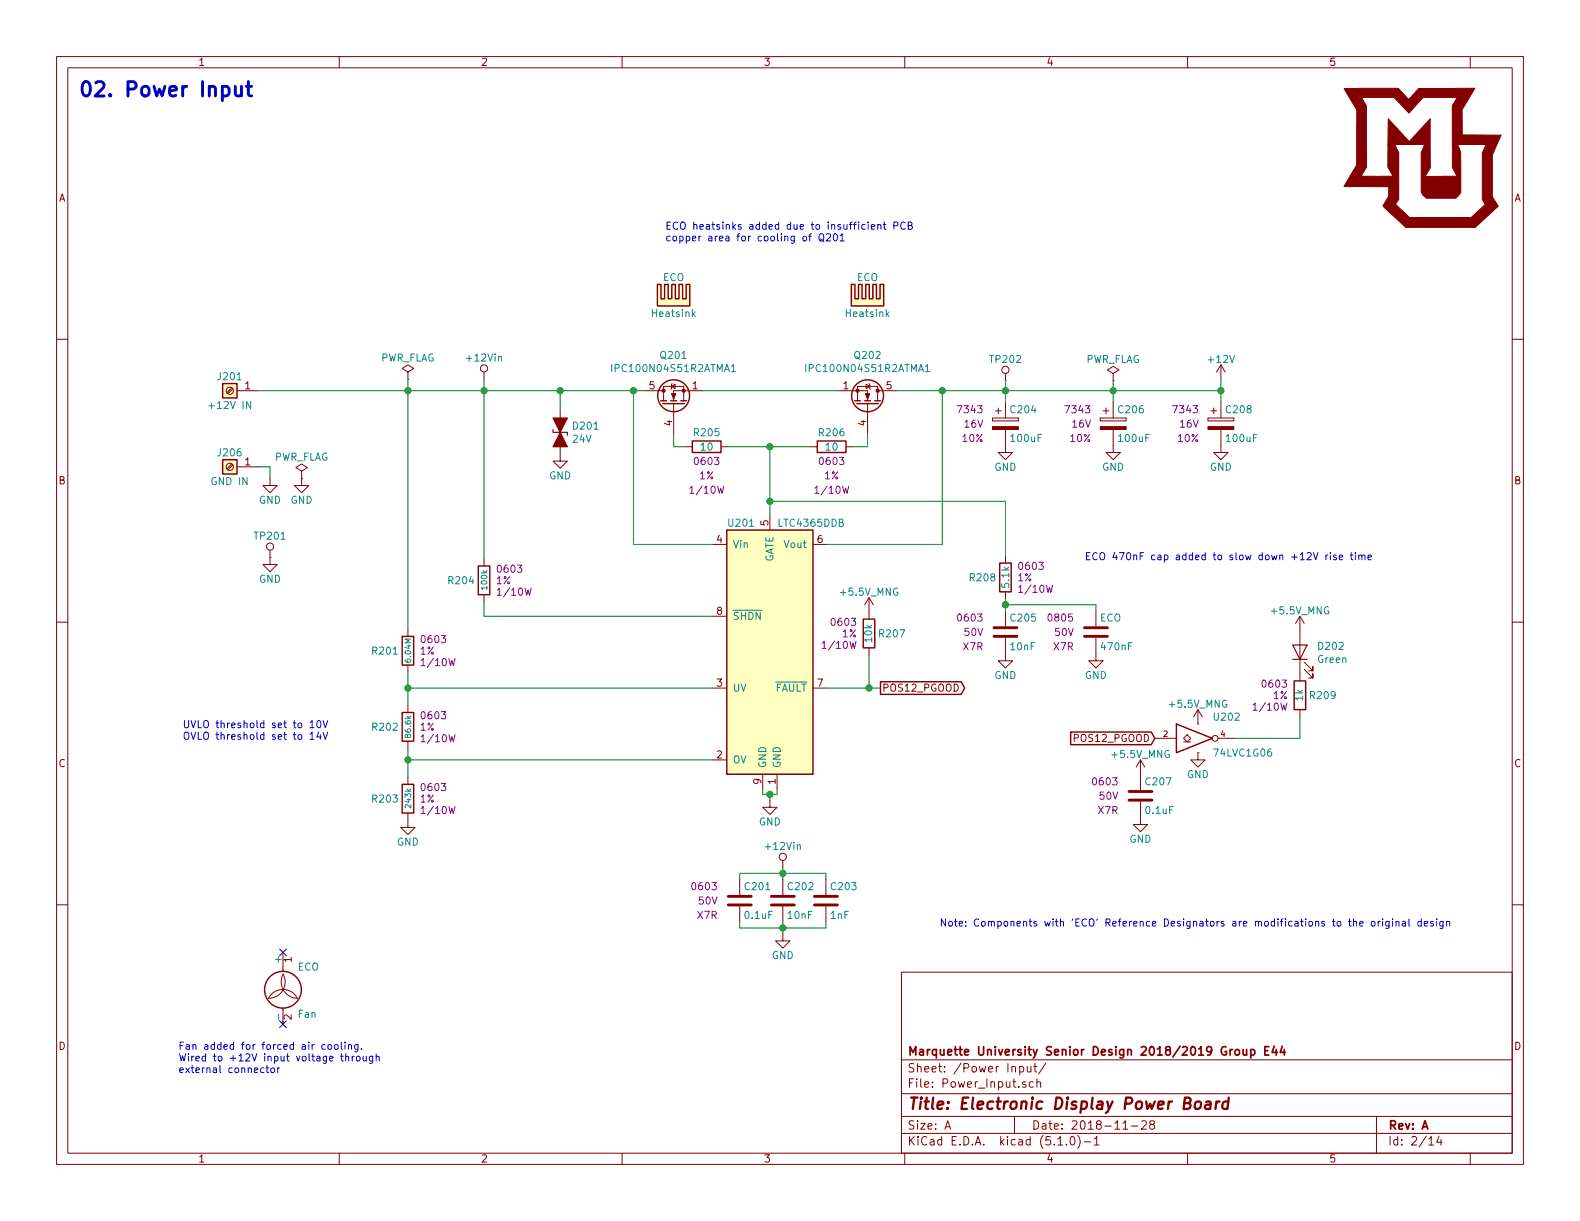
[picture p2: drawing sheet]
EESchema Schematic File Version 4
LIBS:LTC7851_Demo-cache
EELAYER 29 0
EELAYER END
$Descr A 11000 8500
encoding utf-8
Sheet 2 14
Title "Electronic Display Power Board"
Date "2018-11-28"
Rev "A"
Comp "Marquette University Senior Design 2018/2019 Group E44"
Comment1 ""
Comment2 ""
Comment3 ""
Comment4 ""
$EndDescr
$Comp
L power:GND #PWR0207
U 1 1
P 5360 5570
F 0 "#PWR0207" H 5360 5320 50  0001 C CNN
F 1 "GND" H 5360 5420 50  0000 C CNN
F 2 "" H 5360 5570 50  0001 C CNN
F 3 "" H 5360 5570 50  0001 C CNN
	1    5360 5570
	1    0    0    -1  
$EndComp
Wire Wire Line
	5360 5570 5360 5530
Wire Wire Line
	5360 5530 5310 5530
Wire Wire Line
	5310 5530 5310 5490
Wire Wire Line
	5360 5530 5410 5530
Wire Wire Line
	5410 5530 5410 5490
Connection ~ 5360 5530
$Comp
L LED_Display_Local_Library:R_Custom R?
U 1 1
P 2840 4530
AR Path="/5BB2595E/5BB576E9" Ref="R?"  Part="1" 
AR Path="/5BAAE0FA/5BB576E9" Ref="R?"  Part="1" 
AR Path="/5BB86F23/5BB576E9" Ref="R201"  Part="1" 
F 0 "R201" H 2780 4530 50  0000 R CNN
F 1 "6.04M" V 2840 4530 40  0000 C CNN
F 2 "Resistors_SMD:R_0603" H 2840 4530 50  0001 C CNN
F 3 "" H 2840 4530 50  0001 C CNN
F 4 "541-6.04MHCT-ND" H 3140 4930 60  0001 C CNN "Digi-Key PN"
F 5 "0603" H 2920 4610 50  0000 L CNN "display_footprint"
F 6 "1%" H 2920 4530 50  0000 L CNN "Tolerance"
F 7 "1/10W" H 2920 4450 50  0000 L CNN "Wattage"
	1    2840 4530
	1    0    0    -1  
$EndComp
$Comp
L LED_Display_Local_Library:C_Custom C?
U 1 1
P 5150 6270
AR Path="/5BAAE16C/5BB576FA" Ref="C?"  Part="1" 
AR Path="/5BB181D8/5BB576FA" Ref="C?"  Part="1" 
AR Path="/5BB2595E/5BB576FA" Ref="C?"  Part="1" 
AR Path="/5BAAE0FA/5BB576FA" Ref="C?"  Part="1" 
AR Path="/5BB86F23/5BB576FA" Ref="C201"  Part="1" 
F 0 "C201" H 5175 6370 50  0000 L CNN
F 1 "0.1uF" H 5175 6170 50  0000 L CNN
F 2 "Capacitors_SMD:C_0603" H 5188 6120 50  0001 C CNN
F 3 "" H 5175 6370 50  0001 C CNN
F 4 "0603" H 5000 6370 50  0000 R CNN "display_footprint"
F 5 "50V" H 5000 6270 50  0000 R CNN "Voltage"
F 6 "X7R" H 5000 6170 50  0000 R CNN "Dielectric"
F 7 "490-4779-1-ND" H 5575 6770 60  0001 C CNN "Digi-Key PN"
	1    5150 6270
	1    0    0    -1  
$EndComp
$Comp
L LED_Display_Local_Library:C_Custom C?
U 1 1
P 5450 6270
AR Path="/5BAAE16C/5BB57705" Ref="C?"  Part="1" 
AR Path="/5BB181D8/5BB57705" Ref="C?"  Part="1" 
AR Path="/5BB2595E/5BB57705" Ref="C?"  Part="1" 
AR Path="/5BAAE0FA/5BB57705" Ref="C?"  Part="1" 
AR Path="/5BB86F23/5BB57705" Ref="C202"  Part="1" 
F 0 "C202" H 5475 6370 50  0000 L CNN
F 1 "10nF" H 5475 6170 50  0000 L CNN
F 2 "Capacitors_SMD:C_0603" H 5488 6120 50  0001 C CNN
F 3 "" H 5475 6370 50  0001 C CNN
F 4 "0603" H 5300 6370 50  0001 R CNN "display_footprint"
F 5 "50V" H 5300 6270 50  0001 R CNN "Voltage"
F 6 "X7R" H 5300 6170 50  0001 R CNN "Dielectric"
F 7 "1276-1921-1-ND" H 5875 6770 60  0001 C CNN "Digi-Key PN"
	1    5450 6270
	1    0    0    -1  
$EndComp
$Comp
L LED_Display_Local_Library:C_Custom C?
U 1 1
P 5750 6270
AR Path="/5BAAE16C/5BB57710" Ref="C?"  Part="1" 
AR Path="/5BB181D8/5BB57710" Ref="C?"  Part="1" 
AR Path="/5BB2595E/5BB57710" Ref="C?"  Part="1" 
AR Path="/5BAAE0FA/5BB57710" Ref="C?"  Part="1" 
AR Path="/5BB86F23/5BB57710" Ref="C203"  Part="1" 
F 0 "C203" H 5775 6370 50  0000 L CNN
F 1 "1nF" H 5775 6170 50  0000 L CNN
F 2 "Capacitors_SMD:C_0603" H 5788 6120 50  0001 C CNN
F 3 "" H 5775 6370 50  0001 C CNN
F 4 "0603" H 5600 6370 50  0001 R CNN "display_footprint"
F 5 "50V" H 5600 6270 50  0001 R CNN "Voltage"
F 6 "X7R" H 5600 6170 50  0001 R CNN "Dielectric"
F 7 "311-1080-1-ND" H 6175 6770 60  0001 C CNN "Digi-Key PN"
	1    5750 6270
	1    0    0    -1  
$EndComp
Wire Wire Line
	5450 6500 5450 6460
Wire Wire Line
	5450 6460 5150 6460
Wire Wire Line
	5150 6460 5150 6420
Connection ~ 5450 6460
Wire Wire Line
	5450 6460 5450 6420
Wire Wire Line
	5450 6460 5750 6460
Wire Wire Line
	5750 6460 5750 6420
Wire Wire Line
	5450 6040 5450 6080
Wire Wire Line
	5150 6120 5150 6080
Wire Wire Line
	5150 6080 5450 6080
Wire Wire Line
	5750 6080 5750 6120
Connection ~ 5450 6080
Wire Wire Line
	5450 6080 5450 6120
Wire Wire Line
	5450 6080 5750 6080
$Comp
L LED_Display_Local_Library:R_Custom R?
U 1 1
P 2840 5060
AR Path="/5BB2595E/5BB57974" Ref="R?"  Part="1" 
AR Path="/5BAAE0FA/5BB57974" Ref="R?"  Part="1" 
AR Path="/5BB86F23/5BB57974" Ref="R202"  Part="1" 
F 0 "R202" H 2780 5060 50  0000 R CNN
F 1 "86.6k" V 2840 5060 40  0000 C CNN
F 2 "Resistors_SMD:R_0603" H 2840 5060 50  0001 C CNN
F 3 "" H 2840 5060 50  0001 C CNN
F 4 "311-86.6KHRCT-ND" H 3140 5460 60  0001 C CNN "Digi-Key PN"
F 5 "0603" H 2920 5140 50  0000 L CNN "display_footprint"
F 6 "1%" H 2920 5060 50  0000 L CNN "Tolerance"
F 7 "1/10W" H 2920 4980 50  0000 L CNN "Wattage"
	1    2840 5060
	1    0    0    -1  
$EndComp
$Comp
L LED_Display_Local_Library:R_Custom R?
U 1 1
P 2840 5560
AR Path="/5BB2595E/5BB579AE" Ref="R?"  Part="1" 
AR Path="/5BAAE0FA/5BB579AE" Ref="R?"  Part="1" 
AR Path="/5BB86F23/5BB579AE" Ref="R203"  Part="1" 
F 0 "R203" H 2780 5560 50  0000 R CNN
F 1 "243k" V 2840 5560 40  0000 C CNN
F 2 "Resistors_SMD:R_0603" H 2840 5560 50  0001 C CNN
F 3 "" H 2840 5560 50  0001 C CNN
F 4 "541-243KHCT-ND" H 3140 5960 60  0001 C CNN "Digi-Key PN"
F 5 "0603" H 2920 5640 50  0000 L CNN "display_footprint"
F 6 "1%" H 2920 5560 50  0000 L CNN "Tolerance"
F 7 "1/10W" H 2920 5480 50  0000 L CNN "Wattage"
	1    2840 5560
	1    0    0    -1  
$EndComp
$Comp
L power:GND #PWR0204
U 1 1
P 2840 5710
F 0 "#PWR0204" H 2840 5460 50  0001 C CNN
F 1 "GND" H 2840 5560 50  0000 C CNN
F 2 "" H 2840 5710 50  0001 C CNN
F 3 "" H 2840 5710 50  0001 C CNN
	1    2840 5710
	1    0    0    -1  
$EndComp
Wire Wire Line
	2840 5290 2840 5210
Wire Wire Line
	2840 5290 2840 5410
Connection ~ 2840 5290
Wire Wire Line
	2840 4790 2840 4680
Wire Wire Line
	2840 4790 2840 4910
Connection ~ 2840 4790
$Comp
L LED_Display_Local_Library:R_Custom R?
U 1 1
P 3370 4040
AR Path="/5BB2595E/5BB590A5" Ref="R?"  Part="1" 
AR Path="/5BAAE0FA/5BB590A5" Ref="R?"  Part="1" 
AR Path="/5BB86F23/5BB590A5" Ref="R204"  Part="1" 
F 0 "R204" H 3310 4040 50  0000 R CNN
F 1 "100k" V 3370 4040 40  0000 C CNN
F 2 "Resistors_SMD:R_0603" H 3370 4040 50  0001 C CNN
F 3 "" H 3370 4040 50  0001 C CNN
F 4 "P100KHCT-ND" H 3670 4440 60  0001 C CNN "Digi-Key PN"
F 5 "0603" H 3450 4120 50  0000 L CNN "display_footprint"
F 6 "1%" H 3450 4040 50  0000 L CNN "Tolerance"
F 7 "1/10W" H 3450 3960 50  0000 L CNN "Wattage"
	1    3370 4040
	1    0    0    -1  
$EndComp
Wire Wire Line
	3370 4290 3370 4190
Wire Wire Line
	4890 2720 5840 2720
$Comp
L LED_Display_Local_Library:R_Custom R205
U 1 1
P 4920 3110
F 0 "R205" V 4820 3110 50  0000 C CNN
F 1 "10" V 4920 3110 50  0000 C CNN
F 2 "Resistors_SMD:R_0603" H 4920 3110 50  0001 C CNN
F 3 "" H 4920 3110 50  0001 C CNN
F 4 "YAG3351CT-ND" H 5220 3510 60  0001 C CNN "Digi-Key PN"
F 5 "0603" V 5020 3110 50  0000 C CNN "display_footprint"
F 6 "1%" V 5120 3110 50  0000 C CNN "Tolerance"
F 7 "1/10W" V 5220 3110 50  0000 C CNN "Wattage"
	1    4920 3110
	0    1    1    0   
$EndComp
$Comp
L LED_Display_Local_Library:R_Custom R206
U 1 1
P 5790 3110
F 0 "R206" V 5690 3110 50  0000 C CNN
F 1 "10" V 5790 3110 50  0000 C CNN
F 2 "Resistors_SMD:R_0603" H 5790 3110 50  0001 C CNN
F 3 "" H 5790 3110 50  0001 C CNN
F 4 "YAG3351CT-ND" H 6090 3510 60  0001 C CNN "Digi-Key PN"
F 5 "0603" V 5890 3110 50  0000 C CNN "display_footprint"
F 6 "1%" V 5990 3110 50  0000 C CNN "Tolerance"
F 7 "1/10W" V 6090 3110 50  0000 C CNN "Wattage"
	1    5790 3110
	0    1    1    0   
$EndComp
Wire Wire Line
	4770 3110 4690 3110
Wire Wire Line
	4690 3110 4690 3020
Wire Wire Line
	6040 3020 6040 3110
Wire Wire Line
	6040 3110 5940 3110
$Comp
L LED_Display_Local_Library:R_Custom R?
U 1 1
P 7000 4020
AR Path="/5BB2595E/5BB5D0CA" Ref="R?"  Part="1" 
AR Path="/5BAAE0FA/5BB5D0CA" Ref="R?"  Part="1" 
AR Path="/5BB86F23/5BB5D0CA" Ref="R208"  Part="1" 
F 0 "R208" H 6940 4020 50  0000 R CNN
F 1 "5.1k" V 7000 4020 50  0000 C CNN
F 2 "Resistors_SMD:R_0603" H 7000 4020 50  0001 C CNN
F 3 "" H 7000 4020 50  0001 C CNN
F 4 "RMCF0603FT5K10CT-ND" H 7300 4420 60  0001 C CNN "Digi-Key PN"
F 5 "0603" H 7080 4100 50  0000 L CNN "display_footprint"
F 6 "1%" H 7080 4020 50  0000 L CNN "Tolerance"
F 7 "1/10W" H 7080 3940 50  0000 L CNN "Wattage"
	1    7000 4020
	1    0    0    -1  
$EndComp
$Comp
L power:GND #PWR0212
U 1 1
P 7000 4550
F 0 "#PWR0212" H 7000 4300 50  0001 C CNN
F 1 "GND" H 7000 4400 50  0000 C CNN
F 2 "" H 7000 4550 50  0001 C CNN
F 3 "" H 7000 4550 50  0001 C CNN
	1    7000 4550
	1    0    0    -1  
$EndComp
Wire Wire Line
	5360 3590 5360 3490
Wire Wire Line
	5360 3110 5070 3110
Wire Wire Line
	5360 3110 5640 3110
Connection ~ 5360 3110
Connection ~ 5360 3490
Wire Wire Line
	5360 3490 5360 3110
$Comp
L power:GND #PWR0209
U 1 1
P 5450 6500
F 0 "#PWR0209" H 5450 6250 50  0001 C CNN
F 1 "GND" H 5450 6350 50  0000 C CNN
F 2 "" H 5450 6500 50  0001 C CNN
F 3 "" H 5450 6500 50  0001 C CNN
	1    5450 6500
	1    0    0    -1  
$EndComp
Wire Wire Line
	3370 3890 3370 2720
Wire Wire Line
	2840 2720 3370 2720
Wire Wire Line
	2840 2720 2840 4380
Connection ~ 3370 2720
$Comp
L LED_Display_Local_Library:LTC4365DDB U201
U 1 1
P 5360 4540
F 0 "U201" H 5060 5440 50  0000 L CNN
F 1 "LTC4365DDB" H 5410 5440 50  0000 L CNN
F 2 "Housings_DFN_QFN:DFN-8-1EP_2x3mm_Pitch0.5mm" H 5360 4540 50  0001 C CNN
F 3 "http://cds.linear.com/docs/en/datasheet/4365fa.pdf" H 5360 4790 50  0001 C CNN
F 4 "LTC4365IDDB#TRMPBFCT-ND" H 5360 4540 50  0001 C CNN "Digi-Key PN"
	1    5360 4540
	1    0    0    -1  
$EndComp
Wire Wire Line
	4960 3790 4410 3790
Wire Wire Line
	4410 3790 4410 2720
Wire Wire Line
	4410 2720 4490 2720
Connection ~ 2840 2720
$Comp
L LED_Display_Local_Library:+12Vin #PWR0205
U 1 1
P 3370 2640
F 0 "#PWR0205" H 3370 2490 50  0001 C CNN
F 1 "+12Vin" H 3370 2790 50  0000 C CNN
F 2 "" H 3370 2640 50  0000 C CNN
F 3 "" H 3370 2640 50  0000 C CNN
	1    3370 2640
	1    0    0    -1  
$EndComp
Wire Wire Line
	3370 2640 3370 2720
$Comp
L LED_Display_Local_Library:+12Vin #PWR0208
U 1 1
P 5450 6040
F 0 "#PWR0208" H 5450 5890 50  0001 C CNN
F 1 "+12Vin" H 5450 6190 50  0000 C CNN
F 2 "" H 5450 6040 50  0000 C CNN
F 3 "" H 5450 6040 50  0000 C CNN
	1    5450 6040
	1    0    0    -1  
$EndComp
$Comp
L power:GND #PWR0201
U 1 1
P 1880 3330
F 0 "#PWR0201" H 1880 3080 50  0001 C CNN
F 1 "GND" H 1880 3180 50  0000 C CNN
F 2 "" H 1880 3330 50  0001 C CNN
F 3 "" H 1880 3330 50  0001 C CNN
	1    1880 3330
	1    0    0    -1  
$EndComp
Wire Wire Line
	1880 3330 1880 3250
Wire Wire Line
	1880 3250 1800 3250
Wire Wire Line
	5760 3790 6560 3790
Wire Wire Line
	6560 3790 6560 2720
Wire Wire Line
	6560 2720 6240 2720
$Comp
L LED_Display_Local_Library:CP_Tant_Custom C204
U 1 1
P 7000 2950
F 0 "C204" H 7025 3050 50  0000 L CNN
F 1 "100uF" H 7025 2850 50  0000 L CNN
F 2 "Capacitors_Tantalum_SMD:CP_Tantalum_Case-X_EIA-7343-43_Reflow" H 7038 2800 50  0001 C CNN
F 3 "" H 7025 3050 50  0001 C CNN
F 4 "718-1102-1-ND" H 7000 2950 50  0001 C CNN "Digi-Key PN"
F 5 "7343" H 6850 3050 50  0000 R CNN "display_footprint"
F 6 "16V" H 6850 2950 50  0000 R CNN "Voltage"
F 7 "10%" H 6850 2850 50  0000 R CNN "Tolerance"
	1    7000 2950
	1    0    0    -1  
$EndComp
$Comp
L power:GND #PWR0211
U 1 1
P 7000 3100
F 0 "#PWR0211" H 7000 2850 50  0001 C CNN
F 1 "GND" H 7000 2950 50  0000 C CNN
F 2 "" H 7000 3100 50  0001 C CNN
F 3 "" H 7000 3100 50  0001 C CNN
	1    7000 3100
	1    0    0    -1  
$EndComp
Wire Wire Line
	7000 2800 7000 2720
Wire Wire Line
	7000 2720 6560 2720
Connection ~ 6560 2720
$Comp
L LED_Display_Local_Library:CP_Tant_Custom C206
U 1 1
P 7750 2950
F 0 "C206" H 7775 3050 50  0000 L CNN
F 1 "100uF" H 7775 2850 50  0000 L CNN
F 2 "Capacitors_Tantalum_SMD:CP_Tantalum_Case-X_EIA-7343-43_Reflow" H 7788 2800 50  0001 C CNN
F 3 "" H 7775 3050 50  0001 C CNN
F 4 "718-1102-1-ND" H 7750 2950 50  0001 C CNN "Digi-Key PN"
F 5 "7343" H 7600 3050 50  0000 R CNN "display_footprint"
F 6 "16V" H 7600 2950 50  0000 R CNN "Voltage"
F 7 "10%" H 7600 2850 50  0000 R CNN "Tolerance"
	1    7750 2950
	1    0    0    -1  
$EndComp
$Comp
L power:GND #PWR0213
U 1 1
P 7750 3100
F 0 "#PWR0213" H 7750 2850 50  0001 C CNN
F 1 "GND" H 7750 2950 50  0000 C CNN
F 2 "" H 7750 3100 50  0001 C CNN
F 3 "" H 7750 3100 50  0001 C CNN
	1    7750 3100
	1    0    0    -1  
$EndComp
$Comp
L LED_Display_Local_Library:CP_Tant_Custom C208
U 1 1
P 8500 2950
F 0 "C208" H 8525 3050 50  0000 L CNN
F 1 "100uF" H 8525 2850 50  0000 L CNN
F 2 "Capacitors_Tantalum_SMD:CP_Tantalum_Case-X_EIA-7343-43_Reflow" H 8538 2800 50  0001 C CNN
F 3 "" H 8525 3050 50  0001 C CNN
F 4 "718-1102-1-ND" H 8500 2950 50  0001 C CNN "Digi-Key PN"
F 5 "7343" H 8350 3050 50  0000 R CNN "display_footprint"
F 6 "16V" H 8350 2950 50  0000 R CNN "Voltage"
F 7 "10%" H 8350 2850 50  0000 R CNN "Tolerance"
	1    8500 2950
	1    0    0    -1  
$EndComp
$Comp
L power:GND #PWR0219
U 1 1
P 8500 3100
F 0 "#PWR0219" H 8500 2850 50  0001 C CNN
F 1 "GND" H 8500 2950 50  0000 C CNN
F 2 "" H 8500 3100 50  0001 C CNN
F 3 "" H 8500 3100 50  0001 C CNN
	1    8500 3100
	1    0    0    -1  
$EndComp
Wire Wire Line
	7750 2800 7750 2720
Wire Wire Line
	7750 2720 7000 2720
Connection ~ 7000 2720
Wire Wire Line
	8500 2800 8500 2720
Wire Wire Line
	8500 2720 7750 2720
Connection ~ 7750 2720
Wire Wire Line
	7000 3870 7000 3490
Wire Wire Line
	5360 3490 7000 3490
$Comp
L LED_Display_Local_Library:R_Custom R?
U 1 1
P 6050 4410
AR Path="/5BB2595E/5BB7655D" Ref="R?"  Part="1" 
AR Path="/5BAAE0FA/5BB7655D" Ref="R?"  Part="1" 
AR Path="/5BB86F23/5BB7655D" Ref="R207"  Part="1" 
F 0 "R207" H 5990 4410 50  0000 R CNN
F 1 "10k" V 6050 4410 50  0000 C CNN
F 2 "Resistors_SMD:R_0603" H 6050 4410 50  0001 C CNN
F 3 "" H 6050 4410 50  0001 C CNN
F 4 "RHM10KADCT-ND" H 6350 4810 60  0001 C CNN "Digi-Key PN"
F 5 "0603" H 6130 4490 50  0000 L CNN "display_footprint"
F 6 "1%" H 6130 4410 50  0000 L CNN "Tolerance"
F 7 "1/10W" H 6130 4330 50  0000 L CNN "Wattage"
	1    6050 4410
	-1   0    0    -1  
$EndComp
Wire Wire Line
	5760 4790 6050 4790
Wire Wire Line
	6050 4790 6050 4560
Text GLabel 6130 4790 2    50   Output ~ 0
POS12_PGOOD
Wire Wire Line
	6130 4790 6050 4790
Connection ~ 6050 4790
$Comp
L power:+12V #PWR0218
U 1 1
P 8500 2640
F 0 "#PWR0218" H 8500 2490 50  0001 C CNN
F 1 "+12V" H 8500 2780 50  0000 C CNN
F 2 "" H 8500 2640 50  0001 C CNN
F 3 "" H 8500 2640 50  0001 C CNN
	1    8500 2640
	1    0    0    -1  
$EndComp
Wire Wire Line
	8500 2640 8500 2720
Connection ~ 8500 2720
$Comp
L power:PWR_FLAG #FLG0203
U 1 1
P 7750 2650
F 0 "#FLG0203" H 7750 2725 50  0001 C CNN
F 1 "PWR_FLAG" H 7750 2800 50  0000 C CNN
F 2 "" H 7750 2650 50  0001 C CNN
F 3 "~" H 7750 2650 50  0001 C CNN
	1    7750 2650
	1    0    0    -1  
$EndComp
Wire Wire Line
	7750 2650 7750 2720
$Comp
L LED_Display_Local_Library:TP TP202
U 1 1
P 7000 2650
F 0 "TP202" H 7000 2800 50  0000 C CNN
F 1 "TP" H 7000 2800 50  0001 C CNN
F 2 "Measurement_Points:Measurement_Point_Round-SMD-Pad_Small" H 7000 2650 60  0001 C CNN
F 3 "" H 7000 2650 60  0000 C CNN
	1    7000 2650
	1    0    0    -1  
$EndComp
Wire Wire Line
	7000 2650 7000 2720
$Comp
L power:GND #PWR0203
U 1 1
P 2100 3330
F 0 "#PWR0203" H 2100 3080 50  0001 C CNN
F 1 "GND" H 2100 3180 50  0000 C CNN
F 2 "" H 2100 3330 50  0001 C CNN
F 3 "" H 2100 3330 50  0001 C CNN
	1    2100 3330
	1    0    0    -1  
$EndComp
$Comp
L power:PWR_FLAG #FLG0201
U 1 1
P 2100 3330
F 0 "#FLG0201" H 2100 3405 50  0001 C CNN
F 1 "PWR_FLAG" H 2100 3480 50  0000 C CNN
F 2 "" H 2100 3330 50  0001 C CNN
F 3 "~" H 2100 3330 50  0001 C CNN
	1    2100 3330
	1    0    0    -1  
$EndComp
$Comp
L LED_Display_Local_Library:TP TP201
U 1 1
P 1880 3880
F 0 "TP201" H 1880 4030 50  0000 C CNN
F 1 "TP" H 1880 4030 50  0001 C CNN
F 2 "Pin_Headers:Pin_Header_Angled_1x01_Pitch2.54mm" H 1880 3880 60  0001 C CNN
F 3 "" H 1880 3880 60  0000 C CNN
	1    1880 3880
	1    0    0    -1  
$EndComp
$Comp
L power:GND #PWR0202
U 1 1
P 1880 3880
F 0 "#PWR0202" H 1880 3630 50  0001 C CNN
F 1 "GND" H 1880 3730 50  0000 C CNN
F 2 "" H 1880 3880 50  0001 C CNN
F 3 "" H 1880 3880 50  0001 C CNN
	1    1880 3880
	1    0    0    -1  
$EndComp
$Comp
L power:PWR_FLAG #FLG0202
U 1 1
P 2840 2640
F 0 "#FLG0202" H 2840 2715 50  0001 C CNN
F 1 "PWR_FLAG" H 2840 2790 50  0000 C CNN
F 2 "" H 2840 2640 50  0001 C CNN
F 3 "~" H 2840 2640 50  0001 C CNN
	1    2840 2640
	1    0    0    -1  
$EndComp
Wire Wire Line
	2840 2640 2840 2720
$Comp
L LED_Display_Local_Library:+5.5V_MNG #PWR0210
U 1 1
P 6050 4260
F 0 "#PWR0210" H 6050 4110 50  0001 C CNN
F 1 "+5.5V_MNG" H 6050 4400 50  0000 C CNN
F 2 "" H 6050 4260 50  0001 C CNN
F 3 "" H 6050 4260 50  0001 C CNN
	1    6050 4260
	1    0    0    -1  
$EndComp
$Comp
L Transistor_FET:BSC123N10LSG Q?
U 1 1
P 4690 2820
AR Path="/5BBF20D5/5BC3F351" Ref="Q?"  Part="1" 
AR Path="/5BB86F23/5BC3F351" Ref="Q201"  Part="1" 
F 0 "Q201" V 5033 2820 50  0000 C CNN
F 1 "IPC100N04S51R2ATMA1" V 4942 2820 50  0000 C CNN
F 2 "TO_SOT_Packages_SMD:TDSON-8-1" H 4890 2745 50  0001 L CIN
F 3 "http://www.infineon.com/dgdl/Infineon-BSC123N10LS-DS-v02_08-en.pdf?fileId=db3a30431b3e89eb011b4626974b7df5" V 4690 2820 50  0001 L CNN
F 4 "IPC100N04S51R2ATMA1CT-ND" H 4690 2820 50  0001 C CNN "Digi-Key PN"
	1    4690 2820
	0    -1   -1   0   
$EndComp
$Comp
L Transistor_FET:BSC123N10LSG Q?
U 1 1
P 6040 2820
AR Path="/5BBF20D5/5BC46F59" Ref="Q?"  Part="1" 
AR Path="/5BB86F23/5BC46F59" Ref="Q202"  Part="1" 
F 0 "Q202" V 6383 2820 50  0000 C CNN
F 1 "IPC100N04S51R2ATMA1" V 6292 2820 50  0000 C CNN
F 2 "TO_SOT_Packages_SMD:TDSON-8-1" H 6240 2745 50  0001 L CIN
F 3 "http://www.infineon.com/dgdl/Infineon-BSC123N10LS-DS-v02_08-en.pdf?fileId=db3a30431b3e89eb011b4626974b7df5" V 6040 2820 50  0001 L CNN
F 4 "IPC100N04S51R2ATMA1CT-ND" H 6040 2820 50  0001 C CNN "Digi-Key PN"
	1    6040 2820
	0    1    -1   0   
$EndComp
Wire Wire Line
	3370 2720 3900 2720
Connection ~ 4410 2720
Wire Wire Line
	3370 4290 4960 4290
Wire Wire Line
	2840 4790 4960 4790
Wire Wire Line
	2840 5290 4960 5290
$Comp
L Device:D_TVS_ALT D201
U 1 1
P 3900 3010
F 0 "D201" V 3854 3089 50  0000 L CNN
F 1 "24V" V 3945 3089 50  0000 L CNN
F 2 "Diodes_SMD:D_SMA" H 3900 3010 50  0001 C CNN
F 3 "~" H 3900 3010 50  0001 C CNN
F 4 "SMAJ24CALFCT-ND" H 3900 3010 50  0001 C CNN "Digi-Key PN"
	1    3900 3010
	0    1    1    0   
$EndComp
$Comp
L power:GND #PWR0206
U 1 1
P 3900 3160
F 0 "#PWR0206" H 3900 2910 50  0001 C CNN
F 1 "GND" H 3900 3010 50  0000 C CNN
F 2 "" H 3900 3160 50  0001 C CNN
F 3 "" H 3900 3160 50  0001 C CNN
	1    3900 3160
	1    0    0    -1  
$EndComp
Wire Wire Line
	3900 2860 3900 2720
Connection ~ 3900 2720
Wire Wire Line
	3900 2720 4410 2720
$Comp
L LED_Display_Local_Library:C_Custom C?
U 1 1
P 7000 4400
AR Path="/5BAAE16C/5BC55E08" Ref="C?"  Part="1" 
AR Path="/5BB181D8/5BC55E08" Ref="C?"  Part="1" 
AR Path="/5BB2595E/5BC55E08" Ref="C?"  Part="1" 
AR Path="/5BAAE0FA/5BC55E08" Ref="C?"  Part="1" 
AR Path="/5BB86F23/5BC55E08" Ref="C205"  Part="1" 
F 0 "C205" H 7025 4500 50  0000 L CNN
F 1 "10nF" H 7025 4300 50  0000 L CNN
F 2 "Capacitors_SMD:C_0603" H 7038 4250 50  0001 C CNN
F 3 "" H 7025 4500 50  0001 C CNN
F 4 "1276-1921-1-ND" H 7425 4900 60  0001 C CNN "Digi-Key PN"
F 5 "0603" H 6850 4500 50  0000 R CNN "display_footprint"
F 6 "50V" H 6850 4400 50  0000 R CNN "Voltage"
F 7 "X7R" H 6850 4300 50  0000 R CNN "Dielectric"
	1    7000 4400
	1    0    0    -1  
$EndComp
$Comp
L LED_Display_Local_Library:74LVC1G06_Power U?
U 1 1
P 8340 5140
AR Path="/5BB86F26/5BC2A9C5" Ref="U?"  Part="1" 
AR Path="/5BB86F23/5BC2A9C5" Ref="U202"  Part="1" 
F 0 "U202" H 8440 5290 50  0000 L CNN
F 1 "74LVC1G06" H 8440 5040 50  0000 L CNN
F 2 "TO_SOT_Packages_SMD:SOT-353_SC-70-5" H 8340 5190 50  0001 C CNN
F 3 "http://www.ti.com/lit/ds/symlink/sn74lvc1g06.pdf" H 8340 5140 50  0001 C CNN
F 4 "296-8484-1-ND" H 8340 5140 50  0001 C CNN "Digi-Key PN"
	1    8340 5140
	1    0    0    -1  
$EndComp
$Comp
L LED_Display_Local_Library:+5.5V_MNG #PWR0216
U 1 1
P 8340 5040
F 0 "#PWR0216" H 8340 4890 50  0001 C CNN
F 1 "+5.5V_MNG" H 8340 5180 50  0000 C CNN
F 2 "" H 8340 5040 50  0001 C CNN
F 3 "" H 8340 5040 50  0001 C CNN
	1    8340 5040
	1    0    0    -1  
$EndComp
$Comp
L power:GND #PWR0217
U 1 1
P 8340 5240
F 0 "#PWR0217" H 8340 4990 50  0001 C CNN
F 1 "GND" H 8340 5090 50  0000 C CNN
F 2 "" H 8340 5240 50  0001 C CNN
F 3 "" H 8340 5240 50  0001 C CNN
	1    8340 5240
	1    0    0    -1  
$EndComp
$Comp
L LED_Display_Local_Library:R_Custom R?
U 1 1
P 9050 4840
AR Path="/5BB2595E/5BC2A9DC" Ref="R?"  Part="1" 
AR Path="/5BAAE0FA/5BC2A9DC" Ref="R?"  Part="1" 
AR Path="/5BB86F23/5BC2A9DC" Ref="R209"  Part="1" 
AR Path="/5BB86F26/5BC2A9DC" Ref="R?"  Part="1" 
F 0 "R209" H 8990 4840 50  0000 R CNN
F 1 "1k" V 9050 4840 50  0000 C CNN
F 2 "Resistors_SMD:R_0603" H 9050 4840 50  0001 C CNN
F 3 "" H 9050 4840 50  0001 C CNN
F 4 "RHM1.0KDCT-ND" H 9350 5240 60  0001 C CNN "Digi-Key PN"
F 5 "0603" H 9130 4920 50  0000 L CNN "display_footprint"
F 6 "1%" H 9130 4840 50  0000 L CNN "Tolerance"
F 7 "1/10W" H 9130 4760 50  0000 L CNN "Wattage"
	1    9050 4840
	-1   0    0    -1  
$EndComp
Wire Wire Line
	9050 4990 9050 5140
Wire Wire Line
	9050 5140 8590 5140
$Comp
L Device:LED D202
U 1 1
P 9050 4540
F 0 "D202" V 9088 4423 50  0000 R CNN
F 1 "Green" V 8997 4423 50  0000 R CNN
F 2 "LEDs:LED_0603" H 9050 4540 50  0001 C CNN
F 3 "~" H 9050 4540 50  0001 C CNN
F 4 "160-1446-1-ND" H 0   0   50  0001 C CNN "Digi-Key PN"
	1    9050 4540
	0    -1   -1   0   
$EndComp
$Comp
L LED_Display_Local_Library:+5.5V_MNG #PWR0220
U 1 1
P 9050 4390
F 0 "#PWR0220" H 9050 4240 50  0001 C CNN
F 1 "+5.5V_MNG" H 9050 4530 50  0000 C CNN
F 2 "" H 9050 4390 50  0001 C CNN
F 3 "" H 9050 4390 50  0001 C CNN
	1    9050 4390
	1    0    0    -1  
$EndComp
$Comp
L LED_Display_Local_Library:C_Custom C207
U 1 1
P 7940 5540
F 0 "C207" H 7965 5640 50  0000 L CNN
F 1 "0.1uF" H 7965 5440 50  0000 L CNN
F 2 "Capacitors_SMD:C_0603" H 7978 5390 50  0001 C CNN
F 3 "" H 7965 5640 50  0001 C CNN
F 4 "490-4779-1-ND" H 8365 6040 60  0001 C CNN "Digi-Key PN"
F 5 "0603" H 7790 5640 50  0000 R CNN "display_footprint"
F 6 "50V" H 7790 5540 50  0000 R CNN "Voltage"
F 7 "X7R" H 7790 5440 50  0000 R CNN "Dielectric"
	1    7940 5540
	1    0    0    -1  
$EndComp
$Comp
L LED_Display_Local_Library:+5.5V_MNG #PWR0214
U 1 1
P 7940 5390
F 0 "#PWR0214" H 7940 5240 50  0001 C CNN
F 1 "+5.5V_MNG" H 7940 5530 50  0000 C CNN
F 2 "" H 7940 5390 50  0001 C CNN
F 3 "" H 7940 5390 50  0001 C CNN
	1    7940 5390
	1    0    0    -1  
$EndComp
$Comp
L power:GND #PWR0215
U 1 1
P 7940 5690
F 0 "#PWR0215" H 7940 5440 50  0001 C CNN
F 1 "GND" H 7940 5540 50  0000 C CNN
F 2 "" H 7940 5690 50  0001 C CNN
F 3 "" H 7940 5690 50  0001 C CNN
	1    7940 5690
	1    0    0    -1  
$EndComp
Text GLabel 8040 5140 0    50   Input ~ 0
POS12_PGOOD
Text Notes 540  690  0    100  ~ 20
02. Power Input
$Comp
L Connector:Screw_Terminal_01x01 J?
U 1 1
P 1600 2720
AR Path="/5BB9D026/5BC409E0" Ref="J?"  Part="1" 
AR Path="/5BB86F23/5BC409E0" Ref="J201"  Part="1" 
F 0 "J201" H 1600 2820 50  0000 C CNN
F 1 "+12V IN" H 1600 2620 50  0000 C CNN
F 2 "Custom Footprints Library:Wuerth_7461096_M4_Shank_9pos" H 1600 2720 50  0001 C CNN
F 3 "~" H 1600 2720 50  0001 C CNN
F 4 "732-3214-ND" H -3920 70  50  0001 C CNN "Digi-Key PN"
	1    1600 2720
	-1   0    0    -1  
$EndComp
$Comp
L Connector:Screw_Terminal_01x01 J?
U 1 1
P 1600 3250
AR Path="/5BB9D026/5BC43E0D" Ref="J?"  Part="1" 
AR Path="/5BB86F23/5BC43E0D" Ref="J206"  Part="1" 
F 0 "J206" H 1600 3350 50  0000 C CNN
F 1 "GND IN" H 1600 3150 50  0000 C CNN
F 2 "Custom Footprints Library:Wuerth_7461096_M4_Shank_9pos" H 1600 3250 50  0001 C CNN
F 3 "~" H 1600 3250 50  0001 C CNN
F 4 "732-3214-ND" H -3920 600 50  0001 C CNN "Digi-Key PN"
	1    1600 3250
	-1   0    0    -1  
$EndComp
Wire Wire Line
	2840 2720 1800 2720
Wire Wire Line
	7000 4250 7000 4210
$Comp
L LED_Display_Local_Library:C_Custom C?
U 1 1
P 7630 4400
AR Path="/5BAAE16C/5BFDF337" Ref="C?"  Part="1" 
AR Path="/5BB181D8/5BFDF337" Ref="C?"  Part="1" 
AR Path="/5BB2595E/5BFDF337" Ref="C?"  Part="1" 
AR Path="/5BAAE0FA/5BFDF337" Ref="C?"  Part="1" 
AR Path="/5BB86F23/5BFDF337" Ref="ECO"  Part="1" 
F 0 "ECO" H 7655 4500 50  0000 L CNN
F 1 "470nF" H 7655 4300 50  0000 L CNN
F 2 "" H 7668 4250 50  0001 C CNN
F 3 "" H 7655 4500 50  0001 C CNN
F 4 "0805" H 7480 4500 50  0000 R CNN "display_footprint"
F 5 "50V" H 7480 4400 50  0000 R CNN "Voltage"
F 6 "X7R" H 7480 4300 50  0000 R CNN "Dielectric"
	1    7630 4400
	1    0    0    -1  
$EndComp
$Comp
L power:GND #PWR?
U 1 1
P 7630 4550
F 0 "#PWR?" H 7630 4300 50  0001 C CNN
F 1 "GND" H 7630 4400 50  0000 C CNN
F 2 "" H 7630 4550 50  0001 C CNN
F 3 "" H 7630 4550 50  0001 C CNN
	1    7630 4550
	1    0    0    -1  
$EndComp
Wire Wire Line
	7630 4250 7630 4210
Wire Wire Line
	7630 4210 7000 4210
Connection ~ 7000 4210
Wire Wire Line
	7000 4210 7000 4170
Text Notes 7550 3910 0    50   ~ 0
ECO 470nF cap added to slow down +12V rise time
$Comp
L Motor:Fan ECO
U 1 1
P 1970 6930
F 0 "ECO" H 2070 7130 50  0000 L CNN
F 1 "Fan" H 2070 6830 50  0000 L TNN
F 2 "" H 1970 6940 50  0001 C CNN
F 3 "~" H 1970 6940 50  0001 C CNN
F 4 "603-1006-ND" H 1970 6930 50  0001 C CNN "Digi-Key PN"
	1    1970 6930
	1    0    0    -1  
$EndComp
NoConn ~ 1970 6630
NoConn ~ 1970 7130
Text Notes 1240 7480 0    50   ~ 0
Fan added for forced air cooling.\nWired to +12V input voltage through\nexternal connector
$Comp
L LED_Display_Local_Library:MU_Logo #G?
U 1 1
P 9900 1100
F 0 "#G?" H 9900 614 60  0001 C CNN
F 1 "MU_Logo" H 9900 1586 60  0001 C CNN
F 2 "" H 9900 1100 50  0001 C CNN
F 3 "" H 9900 1100 50  0001 C CNN
	1    9900 1100
	1    0    0    -1  
$EndComp
Text Notes 6540 6460 0    50   ~ 0
Note: Components with 'ECO' Reference Designators are modifications to the original design
Text Notes 1270 5160 0    50   ~ 0
UVLO threshold set to 10V\nOVLO threshold set to 14V
$Comp
L Mechanical:Heatsink ECO
U 1 1
P 4690 2130
F 0 "ECO" H 4690 2330 50  0000 C CNN
F 1 "Heatsink" H 4690 2080 50  0000 C CNN
F 2 "" H 4702 2130 50  0001 C CNN
F 3 "~" H 4702 2130 50  0001 C CNN
	1    4690 2130
	1    0    0    -1  
$EndComp
$Comp
L Mechanical:Heatsink ECO
U 1 1
P 6040 2130
F 0 "ECO" H 6040 2330 50  0000 C CNN
F 1 "Heatsink" H 6040 2080 50  0000 C CNN
F 2 "" H 6052 2130 50  0001 C CNN
F 3 "~" H 6052 2130 50  0001 C CNN
	1    6040 2130
	1    0    0    -1  
$EndComp
Text Notes 4630 1690 0    50   ~ 0
ECO heatsinks added due to insufficient PCB\ncopper area for cooling of Q201
$EndSCHEMATC
